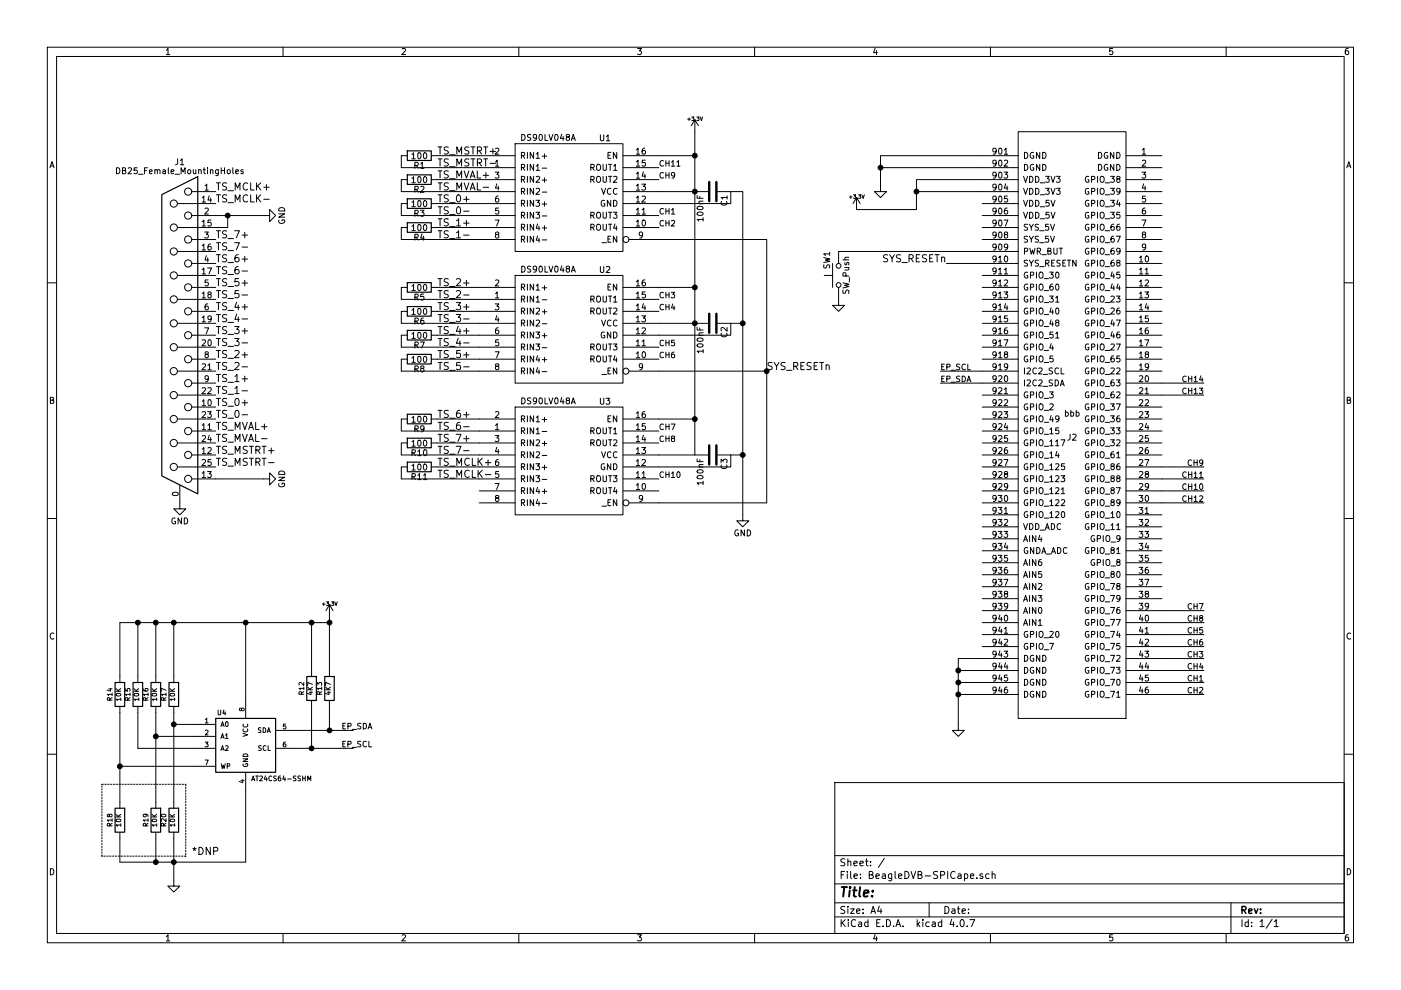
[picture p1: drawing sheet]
EESchema Schematic File Version 2
LIBS:BeagleDVB-SPICape-rescue
LIBS:power
LIBS:device
LIBS:transistors
LIBS:conn
LIBS:linear
LIBS:regul
LIBS:74xx
LIBS:cmos4000
LIBS:adc-dac
LIBS:memory
LIBS:xilinx
LIBS:microcontrollers
LIBS:dsp
LIBS:analog_switches
LIBS:motorola
LIBS:texas
LIBS:intel
LIBS:audio
LIBS:interface
LIBS:digital-audio
LIBS:philips
LIBS:display
LIBS:cypress
LIBS:siliconi
LIBS:opto
LIBS:atmel
LIBS:contrib
LIBS:valves
LIBS:74xgxx
LIBS:ac-dc
LIBS:actel
LIBS:brooktre
LIBS:cmos_ieee
LIBS:dc-dc
LIBS:elec-unifil
LIBS:ftdi
LIBS:gennum
LIBS:hc11
LIBS:ir
LIBS:msp430
LIBS:nxp_armmcu
LIBS:powerint
LIBS:pspice
LIBS:references
LIBS:relays
LIBS:rfcom
LIBS:sensors
LIBS:stm8
LIBS:stm32
LIBS:supertex
LIBS:transf
LIBS:ttl_ieee
LIBS:video
LIBS:bbb
LIBS:BeagleDVB-SPICape
LIBS:switches
LIBS:BeagleDVB-SPICape-cache
EELAYER 25 0
EELAYER END
$Descr A4 11693 8268
encoding utf-8
Sheet 1 1
Title ""
Date ""
Rev ""
Comp ""
Comment1 ""
Comment2 ""
Comment3 ""
Comment4 ""
$EndDescr
$Comp
L bbb J2
U 1 1
P 8950 3550
F 0 "J2" H 8950 3450 50  0000 C CNN
F 1 "bbb" H 8950 3650 50  0000 C CNN
F 2 "Custom libs:BBB" H 8950 3550 50  0001 C CNN
F 3 "DOCUMENTATION" H 8950 3550 50  0001 C CNN
	1    8950 3550
	-1   0    0    -1  
$EndComp
$Comp
L +3.3V #PWR01
U 1 1
P 7150 1750
F 0 "#PWR01" H 7150 1710 30  0001 C CNN
F 1 "+3.3V" H 7150 1860 30  0000 C CNN
F 2 "" H 7150 1750 60  0000 C CNN
F 3 "" H 7150 1750 60  0000 C CNN
	1    7150 1750
	1    0    0    -1  
$EndComp
$Comp
L GND #PWR02
U 1 1
P 7350 1550
F 0 "#PWR02" H 7350 1550 30  0001 C CNN
F 1 "GND" H 7350 1480 30  0001 C CNN
F 2 "" H 7350 1550 60  0000 C CNN
F 3 "" H 7350 1550 60  0000 C CNN
	1    7350 1550
	1    0    0    -1  
$EndComp
$Comp
L GND #PWR03
U 1 1
P 8000 6050
F 0 "#PWR03" H 8000 6050 30  0001 C CNN
F 1 "GND" H 8000 5980 30  0001 C CNN
F 2 "" H 8000 6050 60  0000 C CNN
F 3 "" H 8000 6050 60  0000 C CNN
	1    8000 6050
	1    0    0    -1  
$EndComp
$Comp
L AT24CS64-SSHM U4
U 1 1
P 2050 6200
F 0 "U4" H 1850 6450 40  0000 C CNN
F 1 "AT24CS64-SSHM" H 2350 5900 40  0000 C CNN
F 2 "Housings_SOIC:SOIC-8_3.9x4.9mm_Pitch1.27mm" H 2250 5800 35  0001 C CIN
F 3 "" H 2050 6200 60  0000 C CNN
	1    2050 6200
	1    0    0    -1  
$EndComp
$Comp
L R R12
U 1 1
P 2600 5750
F 0 "R12" V 2680 5750 40  0000 C CNN
F 1 "4K7" V 2607 5751 40  0000 C CNN
F 2 "Resistors_SMD:R_0603" V 2530 5750 30  0001 C CNN
F 3 "" H 2600 5750 30  0000 C CNN
	1    2600 5750
	-1   0    0    1   
$EndComp
$Comp
L R R13
U 1 1
P 2750 5750
F 0 "R13" V 2830 5750 40  0000 C CNN
F 1 "4K7" V 2757 5751 40  0000 C CNN
F 2 "Resistors_SMD:R_0603" V 2680 5750 30  0001 C CNN
F 3 "" H 2750 5750 30  0000 C CNN
	1    2750 5750
	-1   0    0    1   
$EndComp
$Comp
L R R16
U 1 1
P 1300 5800
F 0 "R16" V 1380 5800 40  0000 C CNN
F 1 "10K" V 1307 5801 40  0000 C CNN
F 2 "Resistors_SMD:R_0603" V 1230 5800 30  0001 C CNN
F 3 "" H 1300 5800 30  0000 C CNN
	1    1300 5800
	-1   0    0    1   
$EndComp
$Comp
L R R15
U 1 1
P 1150 5800
F 0 "R15" V 1230 5800 40  0000 C CNN
F 1 "10K" V 1157 5801 40  0000 C CNN
F 2 "Resistors_SMD:R_0603" V 1080 5800 30  0001 C CNN
F 3 "" H 1150 5800 30  0000 C CNN
	1    1150 5800
	-1   0    0    1   
$EndComp
$Comp
L R R19
U 1 1
P 1300 6850
F 0 "R19" V 1380 6850 40  0000 C CNN
F 1 "10K" V 1307 6851 40  0000 C CNN
F 2 "Resistors_SMD:R_0603" V 1230 6850 30  0001 C CNN
F 3 "" H 1300 6850 30  0000 C CNN
	1    1300 6850
	-1   0    0    1   
$EndComp
$Comp
L R R20
U 1 1
P 1450 6850
F 0 "R20" V 1530 6850 40  0000 C CNN
F 1 "10K" V 1457 6851 40  0000 C CNN
F 2 "Resistors_SMD:R_0603" V 1380 6850 30  0001 C CNN
F 3 "" H 1450 6850 30  0000 C CNN
	1    1450 6850
	-1   0    0    1   
$EndComp
$Comp
L R R14
U 1 1
P 1000 5800
F 0 "R14" V 1080 5800 40  0000 C CNN
F 1 "10K" V 1007 5801 40  0000 C CNN
F 2 "Resistors_SMD:R_0603" V 930 5800 30  0001 C CNN
F 3 "" H 1000 5800 30  0000 C CNN
	1    1000 5800
	-1   0    0    1   
$EndComp
$Comp
L +3.3V #PWR04
U 1 1
P 2750 5150
F 0 "#PWR04" H 2750 5110 30  0001 C CNN
F 1 "+3.3V" H 2750 5260 30  0000 C CNN
F 2 "" H 2750 5150 60  0000 C CNN
F 3 "" H 2750 5150 60  0000 C CNN
	1    2750 5150
	1    0    0    -1  
$EndComp
$Comp
L GND #PWR05
U 1 1
P 1450 7350
F 0 "#PWR05" H 1450 7350 30  0001 C CNN
F 1 "GND" H 1450 7280 30  0001 C CNN
F 2 "" H 1450 7350 60  0000 C CNN
F 3 "" H 1450 7350 60  0000 C CNN
	1    1450 7350
	1    0    0    -1  
$EndComp
$Comp
L R R18
U 1 1
P 1000 6850
F 0 "R18" V 1080 6850 40  0000 C CNN
F 1 "10K" V 1007 6851 40  0000 C CNN
F 2 "Resistors_SMD:R_0603" V 930 6850 30  0001 C CNN
F 3 "" H 1000 6850 30  0000 C CNN
	1    1000 6850
	-1   0    0    1   
$EndComp
Text Notes 1600 7150 0    60   ~ 0
*DNP
$Comp
L R R17
U 1 1
P 1450 5800
F 0 "R17" V 1530 5800 40  0000 C CNN
F 1 "10K" V 1457 5801 40  0000 C CNN
F 2 "Resistors_SMD:R_0603" V 1380 5800 30  0001 C CNN
F 3 "" H 1450 5800 30  0000 C CNN
	1    1450 5800
	-1   0    0    1   
$EndComp
Text Label 10050 5700 2    47   ~ 0
CH1
Text Label 10050 5800 2    47   ~ 0
CH2
Text Label 10050 5500 2    47   ~ 0
CH3
Text Label 10050 5600 2    47   ~ 0
CH4
Text Label 10050 5300 2    47   ~ 0
CH5
Text Label 10050 5400 2    47   ~ 0
CH6
Text Label 10050 5100 2    47   ~ 0
CH7
Text Label 10050 5200 2    47   ~ 0
CH8
Text Label 10050 3200 2    47   ~ 0
CH14
Text Label 10050 3300 2    47   ~ 0
CH13
Text Label 10050 4200 2    47   ~ 0
CH12
Text Label 10050 4100 2    47   ~ 0
CH10
Text Label 10050 3900 2    47   ~ 0
CH9
Text Label 10050 4000 2    47   ~ 0
CH11
Text Label 2850 6250 0    47   ~ 0
EP_SCL
Text Label 2850 6100 0    47   ~ 0
EP_SDA
Text Label 7850 3100 0    47   ~ 0
EP_SCL
Text Label 7850 3200 0    47   ~ 0
EP_SDA
Text Label 7900 2200 2    60   ~ 0
SYS_RESETn
$Comp
L DB25_Female_MountingHoles J1
U 1 1
P 1500 2800
F 0 "J1" H 1500 4250 50  0000 C CNN
F 1 "DB25_Female_MountingHoles" H 1500 4175 50  0000 C CNN
F 2 "Custom libs:DB25FC" H 1500 2800 50  0001 C CNN
F 3 "" H 1500 2800 50  0001 C CNN
	1    1500 2800
	-1   0    0    -1  
$EndComp
Text Label 1800 1600 0    60   ~ 0
TS_MCLK+
Text Label 1800 1700 0    60   ~ 0
TS_MCLK-
Text Label 1800 2000 0    60   ~ 0
TS_7+
Text Label 1800 2100 0    60   ~ 0
TS_7-
Text Label 1800 2200 0    60   ~ 0
TS_6+
Text Label 1800 2300 0    60   ~ 0
TS_6-
Text Label 1800 2400 0    60   ~ 0
TS_5+
Text Label 1800 2500 0    60   ~ 0
TS_5-
Text Label 1800 2600 0    60   ~ 0
TS_4+
Text Label 1800 2700 0    60   ~ 0
TS_4-
Text Label 1800 2800 0    60   ~ 0
TS_3+
Text Label 1800 2900 0    60   ~ 0
TS_3-
Text Label 1800 3000 0    60   ~ 0
TS_2+
Text Label 1800 3100 0    60   ~ 0
TS_2-
Text Label 1800 3200 0    60   ~ 0
TS_1+
Text Label 1800 3300 0    60   ~ 0
TS_1-
Text Label 1800 3400 0    60   ~ 0
TS_0+
Text Label 1800 3500 0    60   ~ 0
TS_0-
Text Label 1800 3600 0    60   ~ 0
TS_MVAL+
Text Label 1800 3700 0    60   ~ 0
TS_MVAL-
Text Label 1800 3800 0    60   ~ 0
TS_MSTRT+
Text Label 1800 3900 0    60   ~ 0
TS_MSTRT-
$Comp
L GND #PWR06
U 1 1
P 1500 4200
F 0 "#PWR06" H 1500 3950 50  0001 C CNN
F 1 "GND" H 1500 4050 50  0000 C CNN
F 2 "" H 1500 4200 50  0001 C CNN
F 3 "" H 1500 4200 50  0001 C CNN
	1    1500 4200
	1    0    0    -1  
$EndComp
$Comp
L GND #PWR07
U 1 1
P 2200 4000
F 0 "#PWR07" H 2200 3750 50  0001 C CNN
F 1 "GND" H 2200 3850 50  0000 C CNN
F 2 "" H 2200 4000 50  0001 C CNN
F 3 "" H 2200 4000 50  0001 C CNN
	1    2200 4000
	0    -1   -1   0   
$EndComp
$Comp
L GND #PWR08
U 1 1
P 2200 1800
F 0 "#PWR08" H 2200 1550 50  0001 C CNN
F 1 "GND" H 2200 1650 50  0000 C CNN
F 2 "" H 2200 1800 50  0001 C CNN
F 3 "" H 2200 1800 50  0001 C CNN
	1    2200 1800
	0    -1   -1   0   
$EndComp
Text Label 3650 3900 0    60   ~ 0
TS_MCLK+
Text Label 3650 4000 0    60   ~ 0
TS_MCLK-
Text Label 3650 3700 0    60   ~ 0
TS_7+
Text Label 3650 3800 0    60   ~ 0
TS_7-
Text Label 3650 3500 0    60   ~ 0
TS_6+
Text Label 3650 3600 0    60   ~ 0
TS_6-
Text Label 3650 3000 0    60   ~ 0
TS_5+
Text Label 3650 3100 0    60   ~ 0
TS_5-
Text Label 3650 2800 0    60   ~ 0
TS_4+
Text Label 3650 2900 0    60   ~ 0
TS_4-
Text Label 3650 2600 0    60   ~ 0
TS_3+
Text Label 3650 2700 0    60   ~ 0
TS_3-
Text Label 3650 2400 0    60   ~ 0
TS_2+
Text Label 3650 2500 0    60   ~ 0
TS_2-
Text Label 3650 1900 0    60   ~ 0
TS_1+
Text Label 3650 2000 0    60   ~ 0
TS_1-
Text Label 3650 1700 0    60   ~ 0
TS_0+
Text Label 3650 1800 0    60   ~ 0
TS_0-
Text Label 3650 1500 0    60   ~ 0
TS_MVAL+
Text Label 3650 1600 0    60   ~ 0
TS_MVAL-
Text Label 3650 1300 0    60   ~ 0
TS_MSTRT+
Text Label 3650 1400 0    60   ~ 0
TS_MSTRT-
$Comp
L R R2
U 1 1
P 3500 1500
F 0 "R2" V 3580 1500 50  0000 C CNN
F 1 "100" V 3500 1500 50  0000 C CNN
F 2 "Resistors_SMD:R_0603" V 3430 1500 50  0001 C CNN
F 3 "" H 3500 1500 50  0001 C CNN
	1    3500 1500
	0    1    1    0   
$EndComp
$Comp
L R R3
U 1 1
P 3500 1700
F 0 "R3" V 3580 1700 50  0000 C CNN
F 1 "100" V 3500 1700 50  0000 C CNN
F 2 "Resistors_SMD:R_0603" V 3430 1700 50  0001 C CNN
F 3 "" H 3500 1700 50  0001 C CNN
	1    3500 1700
	0    1    1    0   
$EndComp
$Comp
L R R4
U 1 1
P 3500 1900
F 0 "R4" V 3580 1900 50  0000 C CNN
F 1 "100" V 3500 1900 50  0000 C CNN
F 2 "Resistors_SMD:R_0603" V 3430 1900 50  0001 C CNN
F 3 "" H 3500 1900 50  0001 C CNN
	1    3500 1900
	0    1    1    0   
$EndComp
$Comp
L R R5
U 1 1
P 3500 2400
F 0 "R5" V 3580 2400 50  0000 C CNN
F 1 "100" V 3500 2400 50  0000 C CNN
F 2 "Resistors_SMD:R_0603" V 3430 2400 50  0001 C CNN
F 3 "" H 3500 2400 50  0001 C CNN
	1    3500 2400
	0    1    1    0   
$EndComp
$Comp
L R R6
U 1 1
P 3500 2600
F 0 "R6" V 3580 2600 50  0000 C CNN
F 1 "100" V 3500 2600 50  0000 C CNN
F 2 "Resistors_SMD:R_0603" V 3430 2600 50  0001 C CNN
F 3 "" H 3500 2600 50  0001 C CNN
	1    3500 2600
	0    1    1    0   
$EndComp
$Comp
L R R7
U 1 1
P 3500 2800
F 0 "R7" V 3580 2800 50  0000 C CNN
F 1 "100" V 3500 2800 50  0000 C CNN
F 2 "Resistors_SMD:R_0603" V 3430 2800 50  0001 C CNN
F 3 "" H 3500 2800 50  0001 C CNN
	1    3500 2800
	0    1    1    0   
$EndComp
$Comp
L R R8
U 1 1
P 3500 3000
F 0 "R8" V 3580 3000 50  0000 C CNN
F 1 "100" V 3500 3000 50  0000 C CNN
F 2 "Resistors_SMD:R_0603" V 3430 3000 50  0001 C CNN
F 3 "" H 3500 3000 50  0001 C CNN
	1    3500 3000
	0    1    1    0   
$EndComp
$Comp
L R R9
U 1 1
P 3500 3500
F 0 "R9" V 3580 3500 50  0000 C CNN
F 1 "100" V 3500 3500 50  0000 C CNN
F 2 "Resistors_SMD:R_0603" V 3430 3500 50  0001 C CNN
F 3 "" H 3500 3500 50  0001 C CNN
	1    3500 3500
	0    1    1    0   
$EndComp
$Comp
L R R10
U 1 1
P 3500 3700
F 0 "R10" V 3580 3700 50  0000 C CNN
F 1 "100" V 3500 3700 50  0000 C CNN
F 2 "Resistors_SMD:R_0603" V 3430 3700 50  0001 C CNN
F 3 "" H 3500 3700 50  0001 C CNN
	1    3500 3700
	0    1    1    0   
$EndComp
$Comp
L R R11
U 1 1
P 3500 3900
F 0 "R11" V 3580 3900 50  0000 C CNN
F 1 "100" V 3500 3900 50  0000 C CNN
F 2 "Resistors_SMD:R_0603" V 3430 3900 50  0001 C CNN
F 3 "" H 3500 3900 50  0001 C CNN
	1    3500 3900
	0    1    1    0   
$EndComp
Text Label 5500 1800 0    47   ~ 0
CH1
Text Label 5500 1900 0    47   ~ 0
CH2
Text Label 5500 2500 0    47   ~ 0
CH3
Text Label 5500 2600 0    47   ~ 0
CH4
Text Label 5500 2900 0    47   ~ 0
CH5
Text Label 5500 3000 0    47   ~ 0
CH6
Text Label 5500 3600 0    47   ~ 0
CH7
Text Label 5500 3700 0    47   ~ 0
CH8
Text Label 5500 1500 0    47   ~ 0
CH9
Text Label 5500 4000 0    47   ~ 0
CH10
Text Label 5500 1400 0    47   ~ 0
CH11
$Comp
L SW_Push SW1
U 1 1
P 7000 2300
F 0 "SW1" H 7050 2400 50  0000 L CNN
F 1 "SW_Push" H 7000 2240 50  0000 C CNN
F 2 "Buttons_Switches_SMD:SW_SPST_PTS645" H 7000 2500 50  0001 C CNN
F 3 "" H 7000 2500 50  0001 C CNN
	1    7000 2300
	0    -1   -1   0   
$EndComp
$Comp
L GND #PWR09
U 1 1
P 7000 2500
F 0 "#PWR09" H 7000 2500 30  0001 C CNN
F 1 "GND" H 7000 2430 30  0001 C CNN
F 2 "" H 7000 2500 60  0000 C CNN
F 3 "" H 7000 2500 60  0000 C CNN
	1    7000 2500
	1    0    0    -1  
$EndComp
$Comp
L GND #PWR010
U 1 1
P 6200 4300
F 0 "#PWR010" H 6200 4050 50  0001 C CNN
F 1 "GND" H 6200 4150 50  0000 C CNN
F 2 "" H 6200 4300 50  0001 C CNN
F 3 "" H 6200 4300 50  0001 C CNN
	1    6200 4300
	1    0    0    -1  
$EndComp
$Comp
L +3.3V #PWR011
U 1 1
P 5800 1100
F 0 "#PWR011" H 5800 1060 30  0001 C CNN
F 1 "+3.3V" H 5800 1210 30  0000 C CNN
F 2 "" H 5800 1100 60  0000 C CNN
F 3 "" H 5800 1100 60  0000 C CNN
	1    5800 1100
	1    0    0    -1  
$EndComp
$Comp
L C C1
U 1 1
P 5950 1600
F 0 "C1" H 5975 1700 50  0000 L CNN
F 1 "100nF" H 5975 1500 50  0000 L CNN
F 2 "Capacitors_SMD:C_0805" H 5988 1450 50  0001 C CNN
F 3 "" H 5950 1600 50  0001 C CNN
	1    5950 1600
	0    1    1    0   
$EndComp
Wire Wire Line
	8200 1300 7350 1300
Wire Wire Line
	7350 1300 7350 1550
Wire Wire Line
	8200 1400 7350 1400
Connection ~ 7350 1400
Wire Wire Line
	8200 1500 7650 1500
Wire Wire Line
	7650 1500 7650 1750
Wire Wire Line
	7650 1750 7150 1750
Wire Wire Line
	8200 1600 7650 1600
Connection ~ 7650 1600
Wire Wire Line
	8200 5500 8000 5500
Wire Wire Line
	8000 5500 8000 6050
Wire Wire Line
	8200 5600 8000 5600
Connection ~ 8000 5600
Wire Wire Line
	8200 5700 8000 5700
Connection ~ 8000 5700
Wire Wire Line
	8200 5800 8000 5800
Connection ~ 8000 5800
Wire Wire Line
	2450 6250 2950 6250
Wire Wire Line
	2450 6100 2950 6100
Wire Wire Line
	2600 5900 2600 6250
Wire Wire Line
	2750 5900 2750 6100
Wire Wire Line
	1450 6050 1650 6050
Wire Wire Line
	1650 6150 1300 6150
Wire Wire Line
	1300 5950 1300 6700
Wire Wire Line
	1150 6250 1650 6250
Wire Wire Line
	1150 5950 1150 6250
Wire Wire Line
	1450 5950 1450 6700
Connection ~ 1300 6150
Wire Wire Line
	1650 6400 1000 6400
Wire Wire Line
	1000 5950 1000 6700
Wire Wire Line
	1450 5200 1450 5650
Wire Wire Line
	1300 5200 1300 5650
Connection ~ 1450 5200
Wire Wire Line
	1150 5200 1150 5650
Connection ~ 1300 5200
Wire Wire Line
	1000 5200 1000 5650
Connection ~ 1150 5200
Wire Wire Line
	1000 5200 2750 5200
Connection ~ 1000 6400
Wire Wire Line
	1450 7000 1450 7350
Wire Wire Line
	1300 7000 1300 7200
Wire Wire Line
	1000 7200 2050 7200
Connection ~ 1450 7200
Connection ~ 1300 7200
Wire Wire Line
	1000 7000 1000 7200
Wire Wire Line
	2050 5200 2050 5850
Wire Wire Line
	2050 7200 2050 6600
Connection ~ 2050 5200
Connection ~ 1450 6050
Wire Notes Line
	1550 7150 850  7150
Wire Notes Line
	850  7150 850  6550
Wire Notes Line
	850  6550 1550 6550
Wire Notes Line
	1550 6550 1550 7150
Wire Wire Line
	9700 5700 10050 5700
Wire Wire Line
	10050 5800 9700 5800
Wire Wire Line
	10050 5600 9700 5600
Wire Wire Line
	10050 5500 9700 5500
Wire Wire Line
	10050 5400 9700 5400
Wire Wire Line
	10050 5300 9700 5300
Wire Wire Line
	10050 5200 9700 5200
Wire Wire Line
	10050 5100 9700 5100
Wire Wire Line
	9700 3900 10050 3900
Wire Wire Line
	9700 4000 10050 4000
Wire Wire Line
	9700 4100 10050 4100
Wire Wire Line
	9700 4200 10050 4200
Wire Wire Line
	9700 3200 10050 3200
Wire Wire Line
	9700 3300 10050 3300
Connection ~ 2750 6100
Connection ~ 2600 6250
Wire Wire Line
	2750 5150 2750 5600
Wire Wire Line
	2600 5200 2600 5600
Connection ~ 2750 5200
Connection ~ 2600 5200
Wire Wire Line
	8200 3100 7850 3100
Wire Wire Line
	8200 3200 7850 3200
Wire Wire Line
	8200 2200 7900 2200
Wire Wire Line
	1800 1800 2200 1800
Wire Wire Line
	1800 1900 1900 1900
Wire Wire Line
	1900 1900 1900 1800
Connection ~ 1900 1800
Wire Wire Line
	2200 4000 1800 4000
Wire Wire Line
	4000 3900 3650 3900
Wire Wire Line
	3350 4000 4000 4000
Wire Wire Line
	4000 3700 3650 3700
Wire Wire Line
	3350 3800 4000 3800
Wire Wire Line
	4000 3500 3650 3500
Wire Wire Line
	3350 3600 4000 3600
Wire Wire Line
	4000 3000 3650 3000
Wire Wire Line
	3350 3100 4000 3100
Wire Wire Line
	4000 2800 3650 2800
Wire Wire Line
	3350 2900 4000 2900
Wire Wire Line
	4000 2600 3650 2600
Wire Wire Line
	3350 2700 4000 2700
Wire Wire Line
	4000 2400 3650 2400
Wire Wire Line
	3350 2500 4000 2500
Wire Wire Line
	4000 1900 3650 1900
Wire Wire Line
	3350 2000 4000 2000
Wire Wire Line
	4000 1300 3650 1300
Wire Wire Line
	3350 1400 4000 1400
Wire Wire Line
	4000 1500 3650 1500
Wire Wire Line
	3350 1600 4000 1600
Wire Wire Line
	4000 1700 3650 1700
Wire Wire Line
	3350 1800 4000 1800
Wire Wire Line
	3350 3500 3350 3600
Wire Wire Line
	3350 3700 3350 3800
Wire Wire Line
	3350 3900 3350 4000
Wire Wire Line
	3350 3000 3350 3100
Wire Wire Line
	3350 2800 3350 2900
Wire Wire Line
	3350 2600 3350 2700
Wire Wire Line
	3350 1300 3350 1400
Wire Wire Line
	3350 1500 3350 1600
Wire Wire Line
	3350 1700 3350 1800
Wire Wire Line
	3350 1900 3350 2000
Wire Wire Line
	3350 2400 3350 2500
Wire Wire Line
	8200 2100 7000 2100
Wire Wire Line
	5800 1100 5800 3800
Wire Wire Line
	5800 1600 5500 1600
Wire Wire Line
	5800 2700 5500 2700
Connection ~ 5800 1600
Wire Wire Line
	5800 3800 5500 3800
Connection ~ 5800 2700
Wire Wire Line
	5500 1700 6100 1700
Wire Wire Line
	6100 1700 6100 1600
Wire Wire Line
	5500 2800 6100 2800
Wire Wire Line
	6100 2800 6100 2700
Wire Wire Line
	5500 3900 6100 3900
Wire Wire Line
	6100 3900 6100 3800
Wire Wire Line
	6100 1600 6200 1600
Wire Wire Line
	6200 1600 6200 4300
Wire Wire Line
	6100 2700 6200 2700
Connection ~ 6200 2700
Wire Wire Line
	6100 3800 6200 3800
Connection ~ 6200 3800
$Comp
L C C2
U 1 1
P 5950 2700
F 0 "C2" H 5975 2800 50  0000 L CNN
F 1 "100nF" H 5975 2600 50  0000 L CNN
F 2 "Capacitors_SMD:C_0805" H 5988 2550 50  0001 C CNN
F 3 "" H 5950 2700 50  0001 C CNN
	1    5950 2700
	0    1    1    0   
$EndComp
$Comp
L C C3
U 1 1
P 5950 3800
F 0 "C3" H 5975 3900 50  0000 L CNN
F 1 "100nF" H 5975 3700 50  0000 L CNN
F 2 "Capacitors_SMD:C_0805" H 5988 3650 50  0001 C CNN
F 3 "" H 5950 3800 50  0001 C CNN
	1    5950 3800
	0    1    1    0   
$EndComp
Wire Wire Line
	5500 1300 5800 1300
Connection ~ 5800 1300
Wire Wire Line
	5500 2400 5800 2400
Connection ~ 5800 2400
Wire Wire Line
	5500 3500 5800 3500
Connection ~ 5800 3500
Wire Wire Line
	5500 2000 6400 2000
Wire Wire Line
	6400 2000 6400 4200
Wire Wire Line
	6400 3100 5500 3100
Wire Wire Line
	6400 4200 5500 4200
Connection ~ 6400 3100
Text Label 6400 3100 0    60   ~ 0
SYS_RESETn
$Comp
L R R1
U 1 1
P 3500 1300
F 0 "R1" V 3580 1300 50  0000 C CNN
F 1 "100" V 3500 1300 50  0000 C CNN
F 2 "Resistors_SMD:R_0603" V 3430 1300 50  0001 C CNN
F 3 "" H 3500 1300 50  0001 C CNN
	1    3500 1300
	0    1    1    0   
$EndComp
$Comp
L DS90LV048A U1
U 1 1
P 4850 1650
F 0 "U1" H 5050 2150 50  0000 C CNN
F 1 "DS90LV048A" H 4575 2125 50  0000 C BNN
F 2 "Housings_SOIC:SOIC-16W_5.3x10.2mm_Pitch1.27mm" H 4450 1150 50  0001 C CNN
F 3 "DOCUMENTATION" H 4950 1150 50  0001 C CNN
	1    4850 1650
	1    0    0    -1  
$EndComp
$Comp
L DS90LV048A U2
U 1 1
P 4850 2750
F 0 "U2" H 5050 3250 50  0000 C CNN
F 1 "DS90LV048A" H 4575 3225 50  0000 C BNN
F 2 "Housings_SOIC:SOIC-16W_5.3x10.2mm_Pitch1.27mm" H 4450 2250 50  0001 C CNN
F 3 "DOCUMENTATION" H 4950 2250 50  0001 C CNN
	1    4850 2750
	1    0    0    -1  
$EndComp
$Comp
L DS90LV048A U3
U 1 1
P 4850 3850
F 0 "U3" H 5050 4350 50  0000 C CNN
F 1 "DS90LV048A" H 4575 4325 50  0000 C BNN
F 2 "Housings_SOIC:SOIC-16W_5.3x10.2mm_Pitch1.27mm" H 4450 3350 50  0001 C CNN
F 3 "DOCUMENTATION" H 4950 3350 50  0001 C CNN
	1    4850 3850
	1    0    0    -1  
$EndComp
$EndSCHEMATC
